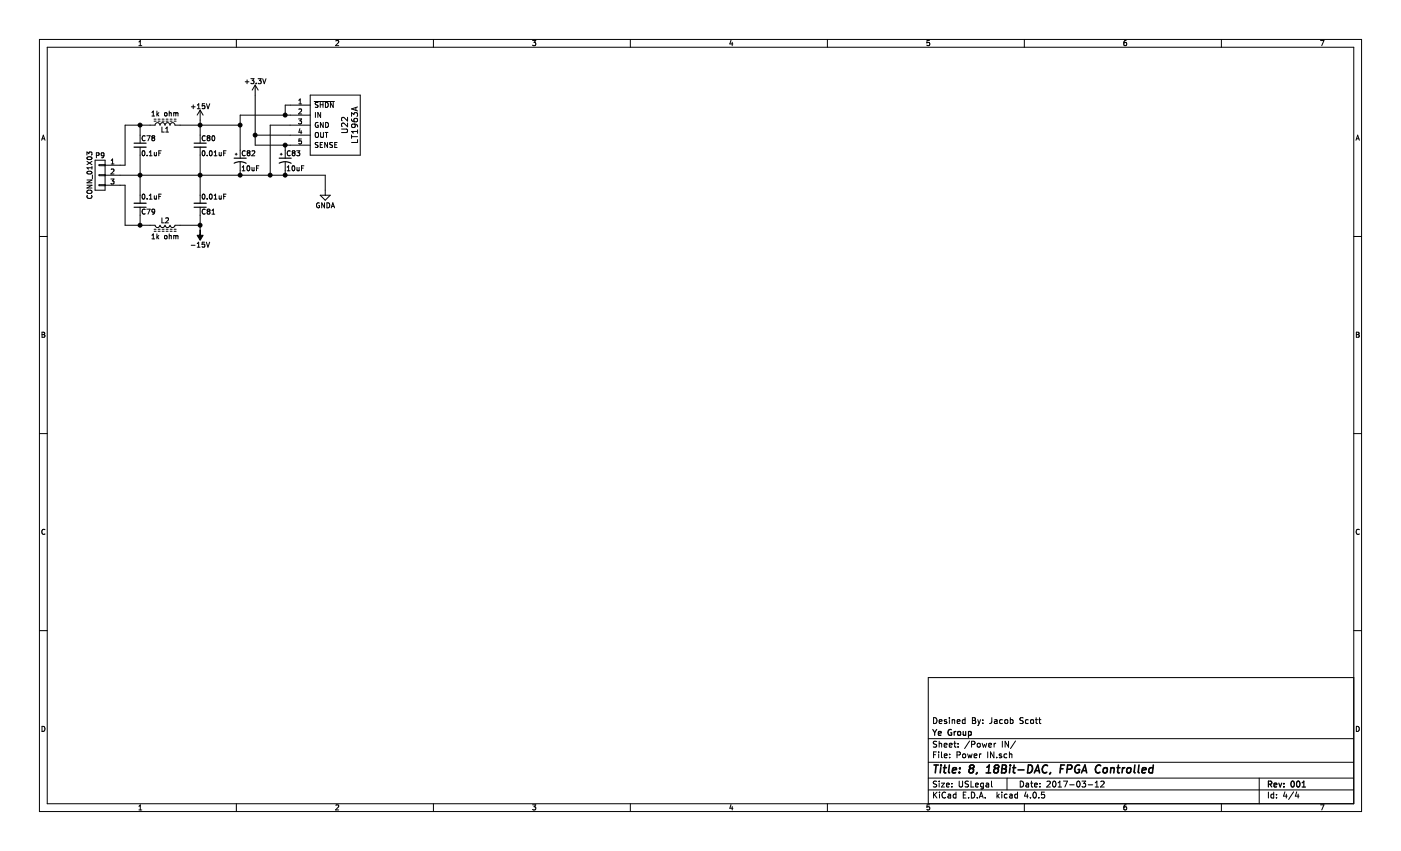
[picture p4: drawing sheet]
EESchema Schematic File Version 2
LIBS:Schematic-rescue
LIBS:power
LIBS:device
LIBS:transistors
LIBS:conn
LIBS:linear
LIBS:regul
LIBS:74xx
LIBS:cmos4000
LIBS:adc-dac
LIBS:memory
LIBS:xilinx
LIBS:microcontrollers
LIBS:dsp
LIBS:microchip
LIBS:analog_switches
LIBS:motorola
LIBS:texas
LIBS:intel
LIBS:audio
LIBS:interface
LIBS:digital-audio
LIBS:philips
LIBS:display
LIBS:cypress
LIBS:siliconi
LIBS:opto
LIBS:atmel
LIBS:contrib
LIBS:valves
LIBS:DACLib
LIBS:Schematic-cache
EELAYER 25 0
EELAYER END
$Descr USLegal 14000 8500
encoding utf-8
Sheet 4 4
Title "8, 18Bit-DAC, FPGA Controlled"
Date "2017-03-12"
Rev "001"
Comp "Ye Group"
Comment1 "Desined By: Jacob Scott"
Comment2 ""
Comment3 ""
Comment4 ""
$EndDescr
$Comp
L CONN_01X03 P9
U 1 1
P 1000 1750
F 0 "P9" H 1000 1950 50  0000 C CNN
F 1 "CONN_01X03" V 1100 1750 50  0000 C CNN
F 2 "Connectors:PINHEAD1-3" H 1000 1750 50  0001 C CNN
F 3 "" H 1000 1750 50  0000 C CNN
	1    1000 1750
	-1   0    0    -1  
$EndComp
$Comp
L GNDA #PWR0118
U 1 1
P 3250 1900
F 0 "#PWR0118" H 3250 1650 50  0001 C CNN
F 1 "GNDA" H 3250 1750 50  0000 C CNN
F 2 "" H 3250 1900 50  0000 C CNN
F 3 "" H 3250 1900 50  0000 C CNN
	1    3250 1900
	1    0    0    -1  
$EndComp
$Comp
L C_Small C78
U 1 1
P 1400 1450
F 0 "C78" H 1410 1520 50  0000 L CNN
F 1 "0.1uF" H 1410 1370 50  0000 L CNN
F 2 "Capacitors_SMD:C_0805_HandSoldering" H 1400 1450 50  0001 C CNN
F 3 "" H 1400 1450 50  0000 C CNN
	1    1400 1450
	1    0    0    -1  
$EndComp
$Comp
L L_Core_Ferrite L1
U 1 1
P 1650 1250
F 0 "L1" V 1600 1250 50  0000 C CNN
F 1 "1k ohm" V 1760 1250 50  0000 C CNN
F 2 "Capacitors_SMD:C_1812_HandSoldering" H 1650 1250 50  0001 C CNN
F 3 "" H 1650 1250 50  0000 C CNN
	1    1650 1250
	0    -1   -1   0   
$EndComp
$Comp
L +15V #PWR0119
U 1 1
P 2000 1200
F 0 "#PWR0119" H 2000 1050 50  0001 C CNN
F 1 "+15V" H 2000 1340 50  0000 C CNN
F 2 "" H 2000 1200 50  0000 C CNN
F 3 "" H 2000 1200 50  0000 C CNN
	1    2000 1200
	1    0    0    -1  
$EndComp
$Comp
L C_Small C80
U 1 1
P 2000 1450
F 0 "C80" H 2010 1520 50  0000 L CNN
F 1 "0.01uF" H 2010 1370 50  0000 L CNN
F 2 "Capacitors_SMD:C_0805_HandSoldering" H 2000 1450 50  0001 C CNN
F 3 "" H 2000 1450 50  0000 C CNN
	1    2000 1450
	1    0    0    -1  
$EndComp
$Comp
L +3.3V #PWR0120
U 1 1
P 2550 950
F 0 "#PWR0120" H 2550 800 50  0001 C CNN
F 1 "+3.3V" H 2550 1090 50  0000 C CNN
F 2 "" H 2550 950 50  0000 C CNN
F 3 "" H 2550 950 50  0000 C CNN
	1    2550 950 
	1    0    0    -1  
$EndComp
$Comp
L C_Small C79
U 1 1
P 1400 2050
F 0 "C79" H 1410 2120 50  0000 L CNN
F 1 "0.1uF" H 1410 1970 50  0000 L CNN
F 2 "Capacitors_SMD:C_0805_HandSoldering" H 1400 2050 50  0001 C CNN
F 3 "" H 1400 2050 50  0000 C CNN
	1    1400 2050
	1    0    0    1   
$EndComp
$Comp
L L_Core_Ferrite L2
U 1 1
P 1650 2250
F 0 "L2" V 1600 2250 50  0000 C CNN
F 1 "1k ohm" V 1760 2250 50  0000 C CNN
F 2 "Capacitors_SMD:C_1812_HandSoldering" H 1650 2250 50  0001 C CNN
F 3 "" H 1650 2250 50  0000 C CNN
	1    1650 2250
	0    -1   1    0   
$EndComp
$Comp
L -15V #PWR142
U 1 1
P 2000 2300
F 0 "#PWR142" H 2000 2400 50  0001 C CNN
F 1 "-15V" H 2000 2450 50  0000 C CNN
F 2 "" H 2000 2300 50  0000 C CNN
F 3 "" H 2000 2300 50  0000 C CNN
	1    2000 2300
	-1   0    0    1   
$EndComp
$Comp
L C_Small C81
U 1 1
P 2000 2050
F 0 "C81" H 2010 2120 50  0000 L CNN
F 1 "0.01uF" H 2010 1970 50  0000 L CNN
F 2 "Capacitors_SMD:C_0805_HandSoldering" H 2000 2050 50  0001 C CNN
F 3 "" H 2000 2050 50  0000 C CNN
	1    2000 2050
	1    0    0    1   
$EndComp
Wire Wire Line
	1200 1750 3250 1750
Wire Wire Line
	3250 1750 3250 1900
Wire Wire Line
	1250 1650 1200 1650
Wire Wire Line
	1250 1250 1250 1650
Wire Wire Line
	1250 1250 1500 1250
Wire Wire Line
	1800 1250 2400 1250
Connection ~ 2000 1250
Connection ~ 2000 1750
Wire Wire Line
	2000 1550 2000 1950
Wire Wire Line
	2000 1200 2000 1350
Wire Wire Line
	1200 1850 1250 1850
Wire Wire Line
	1250 2250 1500 2250
Connection ~ 2000 2250
Wire Wire Line
	2000 2300 2000 2150
Wire Wire Line
	2000 2250 1800 2250
Wire Wire Line
	1400 1250 1400 1350
Connection ~ 1400 1250
Wire Wire Line
	1400 1550 1400 1950
Connection ~ 1400 1750
Wire Wire Line
	1400 2150 1400 2250
Connection ~ 1400 2250
Wire Wire Line
	1250 1850 1250 2250
$Comp
L LT1963A U22
U 1 1
P 3100 1250
F 0 "U22" H 3100 1600 60  0000 C CNN
F 1 "LT1963A" H 3100 1700 60  0000 C CNN
F 2 "TO_SOT_Packages_THT:TO-220-5_Pentawatt_Multiwatt-5_Vertical_StaggeredType1" H 3100 1250 60  0001 C CNN
F 3 "" H 3100 1250 60  0001 C CNN
	1    3100 1250
	0    1    1    0   
$EndComp
Wire Wire Line
	2850 1150 2850 1050
Wire Wire Line
	2850 1050 2900 1050
Connection ~ 2850 1150
Wire Wire Line
	2550 950  2550 1450
Wire Wire Line
	2550 1350 2900 1350
Wire Wire Line
	2550 1450 2900 1450
Connection ~ 2550 1350
Wire Wire Line
	2900 1250 2700 1250
Wire Wire Line
	2700 1250 2700 1750
Connection ~ 2700 1750
$Comp
L CP1_Small C83
U 1 1
P 2850 1600
F 0 "C83" H 2860 1670 50  0000 L CNN
F 1 "10uF" H 2860 1520 50  0000 L CNN
F 2 "Capacitors_Tantalum_SMD:CP_Tantalum_Case-A_EIA-3216-18_Hand" H 2850 1600 50  0001 C CNN
F 3 "" H 2850 1600 50  0000 C CNN
	1    2850 1600
	1    0    0    -1  
$EndComp
$Comp
L CP1_Small C82
U 1 1
P 2400 1600
F 0 "C82" H 2410 1670 50  0000 L CNN
F 1 "10uF" H 2410 1520 50  0000 L CNN
F 2 "Capacitors_Tantalum_SMD:CP_Tantalum_Case-A_EIA-3216-18_Hand" H 2400 1600 50  0001 C CNN
F 3 "" H 2400 1600 50  0000 C CNN
	1    2400 1600
	1    0    0    -1  
$EndComp
Wire Wire Line
	2900 1150 2400 1150
Connection ~ 2400 1250
Wire Wire Line
	2850 1500 2850 1450
Connection ~ 2850 1450
Wire Wire Line
	2850 1700 2850 1750
Connection ~ 2850 1750
Connection ~ 2400 1750
Wire Wire Line
	2400 1150 2400 1500
Wire Wire Line
	2400 1750 2400 1700
$EndSCHEMATC
